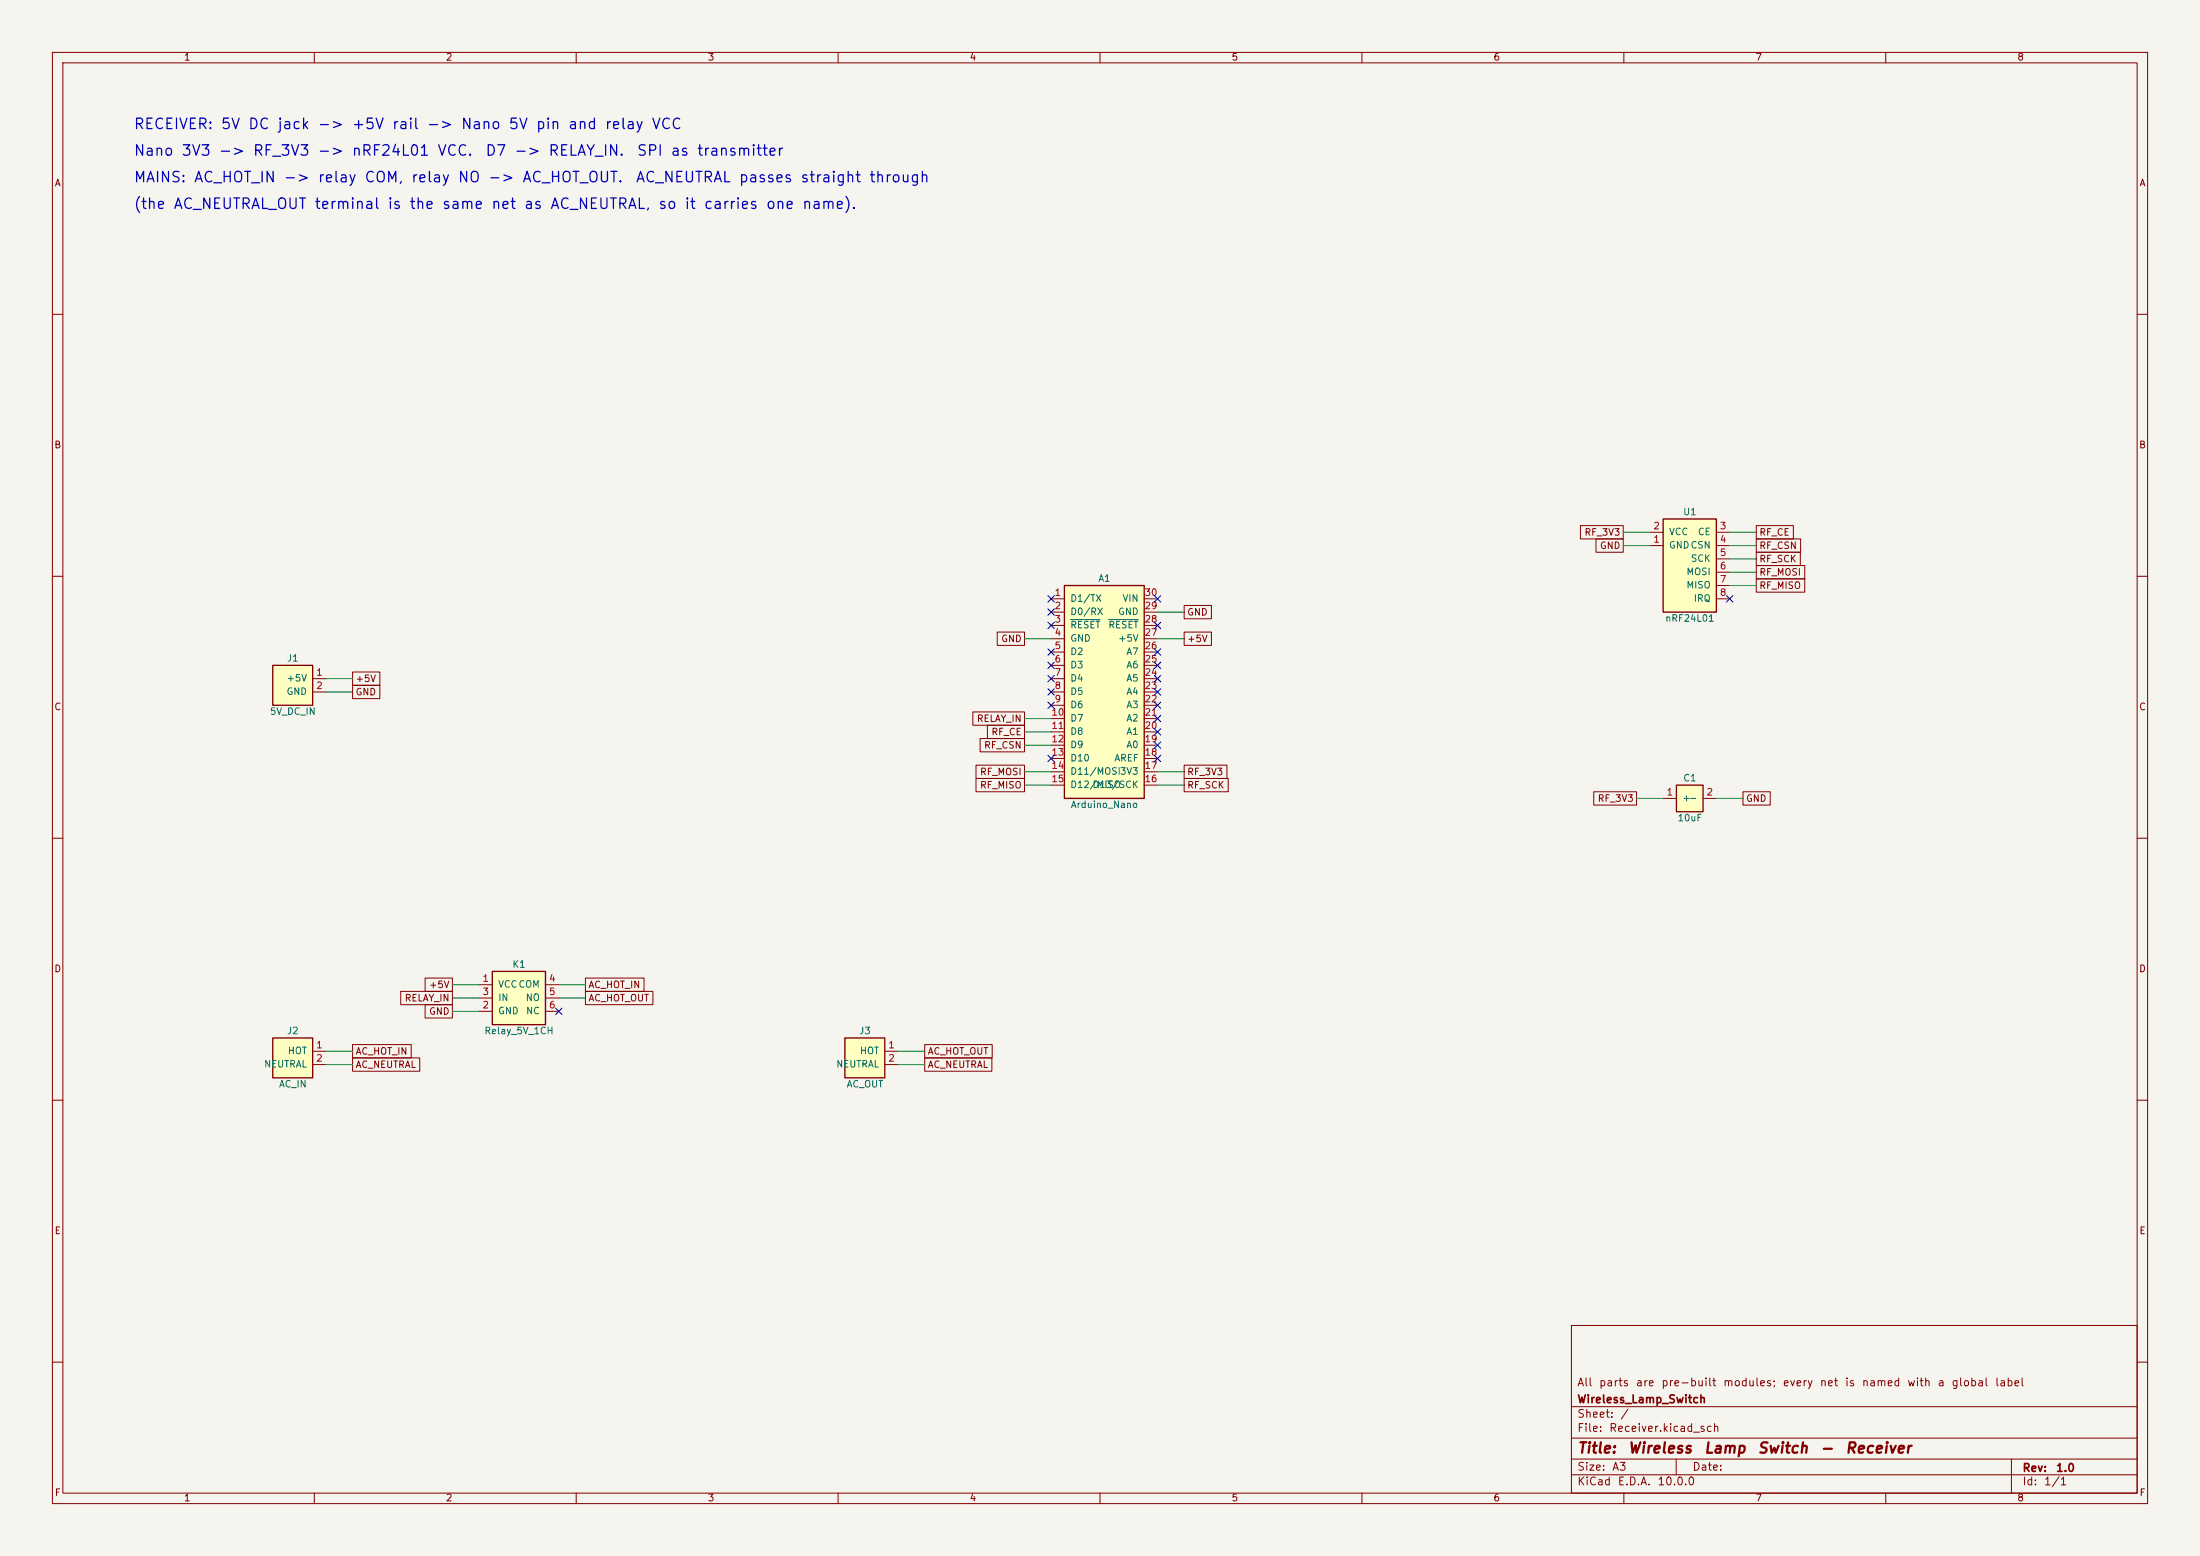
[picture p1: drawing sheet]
(kicad_sch
 (version 20260306)
 (generator "eeschema")
 (generator_version "10.0")
 (paper "A3")
 (title_block
  (title "Wireless Lamp Switch - Receiver")
  (rev "1.0")
  (company "Wireless_Lamp_Switch")
  (comment 1 "All parts are pre-built modules; every net is named with a global label"))
 (lib_symbols
  (symbol "Wireless_Lamp_Switch:AC_Terminal_2P"
   (pin_names
    (offset 1.016)) (exclude_from_sim no) (in_bom yes) (on_board yes)
   (in_pos_files yes)
   (duplicate_pin_numbers_are_jumpers no)
   (property "Reference" "J" (at 0 6.35 0) (show_name no) (do_not_autoplace no) (effects (font (size 1.27 1.27))))
   (property "Value" "AC_Terminal_2P" (at 0 -3.81 0) (show_name no) (do_not_autoplace no) (effects (font (size 1.27 1.27))))
   (property "Footprint" "TerminalBlock_MetzConnect:TerminalBlock_MetzConnect_Type175_RT02702HBLC_1x02_P7.50mm_Horizontal" (at 0 -6.35 0) (show_name no) (do_not_autoplace no) (hide yes) (effects (font (size 1.27 1.27))))
   (property "Datasheet" "" (at 0 0 0) (show_name no) (do_not_autoplace no) (hide yes) (effects (font (size 1.27 1.27))))
   (property "Description" "Mains screw terminal, 7.5mm pitch, 300V rated" (at 0 0 0) (show_name no) (do_not_autoplace no) (hide yes) (effects (font (size 1.27 1.27))))
   (symbol "AC_Terminal_2P_0_1"
    (rectangle (start -3.81 5.08) (end 3.81 -2.54) (stroke (width 0.254) (type default)) (fill (type background))))
   (symbol "AC_Terminal_2P_1_1"
    (pin passive line (at 6.35 2.54 180) (length 2.54) (name "HOT" (effects (font (size 1.27 1.27)))) (number "1" (effects (font (size 1.27 1.27)))))
    (pin passive line (at 6.35 0 180) (length 2.54) (name "NEUTRAL" (effects (font (size 1.27 1.27)))) (number "2" (effects (font (size 1.27 1.27))))))
   (embedded_fonts no))
  (symbol "Wireless_Lamp_Switch:Arduino_Nano"
   (pin_names
    (offset 1.016)) (exclude_from_sim no) (in_bom yes) (on_board yes)
   (in_pos_files yes)
   (duplicate_pin_numbers_are_jumpers no)
   (property "Reference" "A" (at 0 21.59 0) (show_name no) (do_not_autoplace no) (effects (font (size 1.27 1.27))))
   (property "Value" "Arduino_Nano" (at 0 -21.59 0) (show_name no) (do_not_autoplace no) (effects (font (size 1.27 1.27))))
   (property "Footprint" "Module:Arduino_Nano" (at 0 -24.13 0) (show_name no) (do_not_autoplace no) (hide yes) (effects (font (size 1.27 1.27))))
   (property "Datasheet" "" (at 0 0 0) (show_name no) (do_not_autoplace no) (hide yes) (effects (font (size 1.27 1.27))))
   (property "Description" "Arduino Nano v3 on 2x15 2.54mm headers" (at 0 0 0) (show_name no) (do_not_autoplace no) (hide yes) (effects (font (size 1.27 1.27))))
   (symbol "Arduino_Nano_0_1"
    (rectangle (start -7.62 20.32) (end 7.62 -20.32) (stroke (width 0.254) (type default)) (fill (type background))))
   (symbol "Arduino_Nano_1_1"
    (pin passive line (at -10.16 17.78 0) (length 2.54) (name "D1/TX" (effects (font (size 1.27 1.27)))) (number "1" (effects (font (size 1.27 1.27)))))
    (pin passive line (at -10.16 15.24 0) (length 2.54) (name "D0/RX" (effects (font (size 1.27 1.27)))) (number "2" (effects (font (size 1.27 1.27)))))
    (pin passive line (at -10.16 12.7 0) (length 2.54) (name "~{RESET}" (effects (font (size 1.27 1.27)))) (number "3" (effects (font (size 1.27 1.27)))))
    (pin passive line (at -10.16 10.16 0) (length 2.54) (name "GND" (effects (font (size 1.27 1.27)))) (number "4" (effects (font (size 1.27 1.27)))))
    (pin passive line (at -10.16 7.62 0) (length 2.54) (name "D2" (effects (font (size 1.27 1.27)))) (number "5" (effects (font (size 1.27 1.27)))))
    (pin passive line (at -10.16 5.08 0) (length 2.54) (name "D3" (effects (font (size 1.27 1.27)))) (number "6" (effects (font (size 1.27 1.27)))))
    (pin passive line (at -10.16 2.54 0) (length 2.54) (name "D4" (effects (font (size 1.27 1.27)))) (number "7" (effects (font (size 1.27 1.27)))))
    (pin passive line (at -10.16 0 0) (length 2.54) (name "D5" (effects (font (size 1.27 1.27)))) (number "8" (effects (font (size 1.27 1.27)))))
    (pin passive line (at -10.16 -2.54 0) (length 2.54) (name "D6" (effects (font (size 1.27 1.27)))) (number "9" (effects (font (size 1.27 1.27)))))
    (pin passive line (at -10.16 -5.08 0) (length 2.54) (name "D7" (effects (font (size 1.27 1.27)))) (number "10" (effects (font (size 1.27 1.27)))))
    (pin passive line (at -10.16 -7.62 0) (length 2.54) (name "D8" (effects (font (size 1.27 1.27)))) (number "11" (effects (font (size 1.27 1.27)))))
    (pin passive line (at -10.16 -10.16 0) (length 2.54) (name "D9" (effects (font (size 1.27 1.27)))) (number "12" (effects (font (size 1.27 1.27)))))
    (pin passive line (at -10.16 -12.7 0) (length 2.54) (name "D10" (effects (font (size 1.27 1.27)))) (number "13" (effects (font (size 1.27 1.27)))))
    (pin passive line (at -10.16 -15.24 0) (length 2.54) (name "D11/MOSI" (effects (font (size 1.27 1.27)))) (number "14" (effects (font (size 1.27 1.27)))))
    (pin passive line (at -10.16 -17.78 0) (length 2.54) (name "D12/MISO" (effects (font (size 1.27 1.27)))) (number "15" (effects (font (size 1.27 1.27)))))
    (pin passive line (at 10.16 -17.78 180) (length 2.54) (name "D13/SCK" (effects (font (size 1.27 1.27)))) (number "16" (effects (font (size 1.27 1.27)))))
    (pin passive line (at 10.16 -15.24 180) (length 2.54) (name "3V3" (effects (font (size 1.27 1.27)))) (number "17" (effects (font (size 1.27 1.27)))))
    (pin passive line (at 10.16 -12.7 180) (length 2.54) (name "AREF" (effects (font (size 1.27 1.27)))) (number "18" (effects (font (size 1.27 1.27)))))
    (pin passive line (at 10.16 -10.16 180) (length 2.54) (name "A0" (effects (font (size 1.27 1.27)))) (number "19" (effects (font (size 1.27 1.27)))))
    (pin passive line (at 10.16 -7.62 180) (length 2.54) (name "A1" (effects (font (size 1.27 1.27)))) (number "20" (effects (font (size 1.27 1.27)))))
    (pin passive line (at 10.16 -5.08 180) (length 2.54) (name "A2" (effects (font (size 1.27 1.27)))) (number "21" (effects (font (size 1.27 1.27)))))
    (pin passive line (at 10.16 -2.54 180) (length 2.54) (name "A3" (effects (font (size 1.27 1.27)))) (number "22" (effects (font (size 1.27 1.27)))))
    (pin passive line (at 10.16 0 180) (length 2.54) (name "A4" (effects (font (size 1.27 1.27)))) (number "23" (effects (font (size 1.27 1.27)))))
    (pin passive line (at 10.16 2.54 180) (length 2.54) (name "A5" (effects (font (size 1.27 1.27)))) (number "24" (effects (font (size 1.27 1.27)))))
    (pin passive line (at 10.16 5.08 180) (length 2.54) (name "A6" (effects (font (size 1.27 1.27)))) (number "25" (effects (font (size 1.27 1.27)))))
    (pin passive line (at 10.16 7.62 180) (length 2.54) (name "A7" (effects (font (size 1.27 1.27)))) (number "26" (effects (font (size 1.27 1.27)))))
    (pin passive line (at 10.16 10.16 180) (length 2.54) (name "+5V" (effects (font (size 1.27 1.27)))) (number "27" (effects (font (size 1.27 1.27)))))
    (pin passive line (at 10.16 12.7 180) (length 2.54) (name "~{RESET}" (effects (font (size 1.27 1.27)))) (number "28" (effects (font (size 1.27 1.27)))))
    (pin passive line (at 10.16 15.24 180) (length 2.54) (name "GND" (effects (font (size 1.27 1.27)))) (number "29" (effects (font (size 1.27 1.27)))))
    (pin passive line (at 10.16 17.78 180) (length 2.54) (name "VIN" (effects (font (size 1.27 1.27)))) (number "30" (effects (font (size 1.27 1.27))))))
   (embedded_fonts no))
  (symbol "Wireless_Lamp_Switch:C_Polarized"
   (pin_names
    (offset 1.016)) (exclude_from_sim no) (in_bom yes) (on_board yes)
   (in_pos_files yes)
   (duplicate_pin_numbers_are_jumpers no)
   (property "Reference" "C" (at 0 3.81 0) (show_name no) (do_not_autoplace no) (effects (font (size 1.27 1.27))))
   (property "Value" "C_Polarized" (at 0 -3.81 0) (show_name no) (do_not_autoplace no) (effects (font (size 1.27 1.27))))
   (property "Footprint" "Capacitor_THT:CP_Radial_D5.0mm_P2.00mm" (at 0 -6.35 0) (show_name no) (do_not_autoplace no) (hide yes) (effects (font (size 1.27 1.27))))
   (property "Datasheet" "" (at 0 0 0) (show_name no) (do_not_autoplace no) (hide yes) (effects (font (size 1.27 1.27))))
   (property "Description" "Electrolytic bulk capacitor for nRF24 supply" (at 0 0 0) (show_name no) (do_not_autoplace no) (hide yes) (effects (font (size 1.27 1.27))))
   (symbol "C_Polarized_0_1"
    (rectangle (start -2.54 2.54) (end 2.54 -2.54) (stroke (width 0.254) (type default)) (fill (type background))))
   (symbol "C_Polarized_1_1"
    (pin passive line (at -5.08 0 0) (length 2.54) (name "+" (effects (font (size 1.27 1.27)))) (number "1" (effects (font (size 1.27 1.27)))))
    (pin passive line (at 5.08 0 180) (length 2.54) (name "-" (effects (font (size 1.27 1.27)))) (number "2" (effects (font (size 1.27 1.27))))))
   (embedded_fonts no))
  (symbol "Wireless_Lamp_Switch:DC_Jack_5V"
   (pin_names
    (offset 1.016)) (exclude_from_sim no) (in_bom yes) (on_board yes)
   (in_pos_files yes)
   (duplicate_pin_numbers_are_jumpers no)
   (property "Reference" "J" (at 0 6.35 0) (show_name no) (do_not_autoplace no) (effects (font (size 1.27 1.27))))
   (property "Value" "DC_Jack_5V" (at 0 -3.81 0) (show_name no) (do_not_autoplace no) (effects (font (size 1.27 1.27))))
   (property "Footprint" "Connector_BarrelJack:BarrelJack_CUI_PJ-063AH_Horizontal" (at 0 -6.35 0) (show_name no) (do_not_autoplace no) (hide yes) (effects (font (size 1.27 1.27))))
   (property "Datasheet" "" (at 0 0 0) (show_name no) (do_not_autoplace no) (hide yes) (effects (font (size 1.27 1.27))))
   (property "Description" "5V DC barrel jack (centre positive)" (at 0 0 0) (show_name no) (do_not_autoplace no) (hide yes) (effects (font (size 1.27 1.27))))
   (symbol "DC_Jack_5V_0_1"
    (rectangle (start -3.81 5.08) (end 3.81 -2.54) (stroke (width 0.254) (type default)) (fill (type background))))
   (symbol "DC_Jack_5V_1_1"
    (pin passive line (at 6.35 2.54 180) (length 2.54) (name "+5V" (effects (font (size 1.27 1.27)))) (number "1" (effects (font (size 1.27 1.27)))))
    (pin passive line (at 6.35 0 180) (length 2.54) (name "GND" (effects (font (size 1.27 1.27)))) (number "2" (effects (font (size 1.27 1.27))))))
   (embedded_fonts no))
  (symbol "Wireless_Lamp_Switch:Relay_Module_1CH"
   (pin_names
    (offset 1.016)) (exclude_from_sim no) (in_bom yes) (on_board yes)
   (in_pos_files yes)
   (duplicate_pin_numbers_are_jumpers no)
   (property "Reference" "K" (at 0 6.35 0) (show_name no) (do_not_autoplace no) (effects (font (size 1.27 1.27))))
   (property "Value" "Relay_Module_1CH" (at 0 -6.35 0) (show_name no) (do_not_autoplace no) (effects (font (size 1.27 1.27))))
   (property "Footprint" "Wireless_Lamp_Switch:Relay_Module_1CH" (at 0 -8.89 0) (show_name no) (do_not_autoplace no) (hide yes) (effects (font (size 1.27 1.27))))
   (property "Datasheet" "" (at 0 0 0) (show_name no) (do_not_autoplace no) (hide yes) (effects (font (size 1.27 1.27))))
   (property "Description" "5V single-channel relay module (VCC/GND/IN, COM/NO/NC)" (at 0 0 0) (show_name no) (do_not_autoplace no) (hide yes) (effects (font (size 1.27 1.27))))
   (symbol "Relay_Module_1CH_0_1"
    (rectangle (start -5.08 5.08) (end 5.08 -5.08) (stroke (width 0.254) (type default)) (fill (type background))))
   (symbol "Relay_Module_1CH_1_1"
    (pin passive line (at -7.62 2.54 0) (length 2.54) (name "VCC" (effects (font (size 1.27 1.27)))) (number "1" (effects (font (size 1.27 1.27)))))
    (pin passive line (at -7.62 -2.54 0) (length 2.54) (name "GND" (effects (font (size 1.27 1.27)))) (number "2" (effects (font (size 1.27 1.27)))))
    (pin passive line (at -7.62 0 0) (length 2.54) (name "IN" (effects (font (size 1.27 1.27)))) (number "3" (effects (font (size 1.27 1.27)))))
    (pin passive line (at 7.62 2.54 180) (length 2.54) (name "COM" (effects (font (size 1.27 1.27)))) (number "4" (effects (font (size 1.27 1.27)))))
    (pin passive line (at 7.62 0 180) (length 2.54) (name "NO" (effects (font (size 1.27 1.27)))) (number "5" (effects (font (size 1.27 1.27)))))
    (pin passive line (at 7.62 -2.54 180) (length 2.54) (name "NC" (effects (font (size 1.27 1.27)))) (number "6" (effects (font (size 1.27 1.27))))))
   (embedded_fonts no))
  (symbol "Wireless_Lamp_Switch:nRF24L01_Module"
   (pin_names
    (offset 1.016)) (exclude_from_sim no) (in_bom yes) (on_board yes)
   (in_pos_files yes)
   (duplicate_pin_numbers_are_jumpers no)
   (property "Reference" "U" (at 0 11.43 0) (show_name no) (do_not_autoplace no) (effects (font (size 1.27 1.27))))
   (property "Value" "nRF24L01_Module" (at 0 -8.89 0) (show_name no) (do_not_autoplace no) (effects (font (size 1.27 1.27))))
   (property "Footprint" "Connector_PinHeader_2.54mm:PinHeader_2x04_P2.54mm_Vertical" (at 0 -11.43 0) (show_name no) (do_not_autoplace no) (hide yes) (effects (font (size 1.27 1.27))))
   (property "Datasheet" "" (at 0 0 0) (show_name no) (do_not_autoplace no) (hide yes) (effects (font (size 1.27 1.27))))
   (property "Description" "nRF24L01+ 2.4GHz module, 2x4 2.54mm header" (at 0 0 0) (show_name no) (do_not_autoplace no) (hide yes) (effects (font (size 1.27 1.27))))
   (symbol "nRF24L01_Module_0_1"
    (rectangle (start -5.08 10.16) (end 5.08 -7.62) (stroke (width 0.254) (type default)) (fill (type background))))
   (symbol "nRF24L01_Module_1_1"
    (pin passive line (at -7.62 5.08 0) (length 2.54) (name "GND" (effects (font (size 1.27 1.27)))) (number "1" (effects (font (size 1.27 1.27)))))
    (pin passive line (at -7.62 7.62 0) (length 2.54) (name "VCC" (effects (font (size 1.27 1.27)))) (number "2" (effects (font (size 1.27 1.27)))))
    (pin passive line (at 7.62 7.62 180) (length 2.54) (name "CE" (effects (font (size 1.27 1.27)))) (number "3" (effects (font (size 1.27 1.27)))))
    (pin passive line (at 7.62 5.08 180) (length 2.54) (name "CSN" (effects (font (size 1.27 1.27)))) (number "4" (effects (font (size 1.27 1.27)))))
    (pin passive line (at 7.62 2.54 180) (length 2.54) (name "SCK" (effects (font (size 1.27 1.27)))) (number "5" (effects (font (size 1.27 1.27)))))
    (pin passive line (at 7.62 0 180) (length 2.54) (name "MOSI" (effects (font (size 1.27 1.27)))) (number "6" (effects (font (size 1.27 1.27)))))
    (pin passive line (at 7.62 -2.54 180) (length 2.54) (name "MISO" (effects (font (size 1.27 1.27)))) (number "7" (effects (font (size 1.27 1.27)))))
    (pin passive line (at 7.62 -5.08 180) (length 2.54) (name "IRQ" (effects (font (size 1.27 1.27)))) (number "8" (effects (font (size 1.27 1.27))))))
   (embedded_fonts no)))
 (text "(the AC_NEUTRAL_OUT terminal is the same net as AC_NEUTRAL, so it carries one name)."
  (exclude_from_sim no)
  (at 25.4 40.64 0)
  (effects (font (size 2 2)) (justify left bottom)))
 (text "Nano 3V3 -> RF_3V3 -> nRF24L01 VCC.  D7 -> RELAY_IN.  SPI as transmitter"
  (exclude_from_sim no)
  (at 25.4 30.48 0)
  (effects (font (size 2 2)) (justify left bottom)))
 (text "RECEIVER: 5V DC jack -> +5V rail -> Nano 5V pin and relay VCC"
  (exclude_from_sim no)
  (at 25.4 25.4 0)
  (effects (font (size 2 2)) (justify left bottom)))
 (text "MAINS: AC_HOT_IN -> relay COM, relay NO -> AC_HOT_OUT.  AC_NEUTRAL passes straight through"
  (exclude_from_sim no)
  (at 25.4 35.56 0)
  (effects (font (size 2 2)) (justify left bottom)))
 (no_connect
  (at 220.98 137.16))
 (no_connect
  (at 200.66 119.38))
 (no_connect
  (at 220.98 132.08))
 (no_connect
  (at 200.66 127))
 (no_connect
  (at 200.66 116.84))
 (no_connect
  (at 220.98 144.78))
 (no_connect
  (at 220.98 142.24))
 (no_connect
  (at 220.98 124.46))
 (no_connect
  (at 200.66 124.46))
 (no_connect
  (at 200.66 132.08))
 (no_connect
  (at 330.2 114.3))
 (no_connect
  (at 220.98 114.3))
 (no_connect
  (at 220.98 127))
 (no_connect
  (at 200.66 134.62))
 (no_connect
  (at 220.98 129.54))
 (no_connect
  (at 106.68 193.04))
 (no_connect
  (at 200.66 114.3))
 (no_connect
  (at 220.98 139.7))
 (no_connect
  (at 200.66 129.54))
 (no_connect
  (at 200.66 144.78))
 (no_connect
  (at 220.98 134.62))
 (no_connect
  (at 220.98 119.38))
 (wire
  (pts (xy 220.98 121.92) (xy 226.06 121.92))
  (stroke (width 0) (type default)))
 (wire
  (pts (xy 330.2 111.76) (xy 335.28 111.76))
  (stroke (width 0) (type default)))
 (wire
  (pts (xy 220.98 147.32) (xy 226.06 147.32))
  (stroke (width 0) (type default)))
 (wire
  (pts (xy 330.2 106.68) (xy 335.28 106.68))
  (stroke (width 0) (type default)))
 (wire
  (pts (xy 330.2 101.6) (xy 335.28 101.6))
  (stroke (width 0) (type default)))
 (wire
  (pts (xy 171.45 200.66) (xy 176.53 200.66))
  (stroke (width 0) (type default)))
 (wire
  (pts (xy 106.68 190.5) (xy 111.76 190.5))
  (stroke (width 0) (type default)))
 (wire
  (pts (xy 314.96 104.14) (xy 309.88 104.14))
  (stroke (width 0) (type default)))
 (wire
  (pts (xy 200.66 139.7) (xy 195.58 139.7))
  (stroke (width 0) (type default)))
 (wire
  (pts (xy 330.2 104.14) (xy 335.28 104.14))
  (stroke (width 0) (type default)))
 (wire
  (pts (xy 62.23 129.54) (xy 67.31 129.54))
  (stroke (width 0) (type default)))
 (wire
  (pts (xy 62.23 203.2) (xy 67.31 203.2))
  (stroke (width 0) (type default)))
 (wire
  (pts (xy 91.44 193.04) (xy 86.36 193.04))
  (stroke (width 0) (type default)))
 (wire
  (pts (xy 200.66 121.92) (xy 195.58 121.92))
  (stroke (width 0) (type default)))
 (wire
  (pts (xy 62.23 132.08) (xy 67.31 132.08))
  (stroke (width 0) (type default)))
 (wire
  (pts (xy 91.44 187.96) (xy 86.36 187.96))
  (stroke (width 0) (type default)))
 (wire
  (pts (xy 220.98 149.86) (xy 226.06 149.86))
  (stroke (width 0) (type default)))
 (wire
  (pts (xy 317.5 152.4) (xy 312.42 152.4))
  (stroke (width 0) (type default)))
 (wire
  (pts (xy 314.96 101.6) (xy 309.88 101.6))
  (stroke (width 0) (type default)))
 (wire
  (pts (xy 91.44 190.5) (xy 86.36 190.5))
  (stroke (width 0) (type default)))
 (wire
  (pts (xy 106.68 187.96) (xy 111.76 187.96))
  (stroke (width 0) (type default)))
 (wire
  (pts (xy 200.66 149.86) (xy 195.58 149.86))
  (stroke (width 0) (type default)))
 (wire
  (pts (xy 171.45 203.2) (xy 176.53 203.2))
  (stroke (width 0) (type default)))
 (wire
  (pts (xy 62.23 200.66) (xy 67.31 200.66))
  (stroke (width 0) (type default)))
 (wire
  (pts (xy 200.66 137.16) (xy 195.58 137.16))
  (stroke (width 0) (type default)))
 (wire
  (pts (xy 200.66 142.24) (xy 195.58 142.24))
  (stroke (width 0) (type default)))
 (wire
  (pts (xy 327.66 152.4) (xy 332.74 152.4))
  (stroke (width 0) (type default)))
 (wire
  (pts (xy 200.66 147.32) (xy 195.58 147.32))
  (stroke (width 0) (type default)))
 (wire
  (pts (xy 330.2 109.22) (xy 335.28 109.22))
  (stroke (width 0) (type default)))
 (wire
  (pts (xy 220.98 116.84) (xy 226.06 116.84))
  (stroke (width 0) (type default)))
 (global_label "RF_3V3"
  (shape passive)
  (at 312.42 152.4 180)
  (fields_autoplaced yes)
  (effects (font (size 1.27 1.27)) (justify right))
  (property "Intersheetrefs" "${INTERSHEET_REFS}" (at 312.42 152.4 0) (hide yes) (show_name no) (do_not_autoplace no) (effects (font (size 1.27 1.27)))))
 (global_label "+5V"
  (shape passive)
  (at 226.06 121.92 0)
  (fields_autoplaced yes)
  (effects (font (size 1.27 1.27)) (justify left))
  (property "Intersheetrefs" "${INTERSHEET_REFS}" (at 226.06 121.92 0) (hide yes) (show_name no) (do_not_autoplace no) (effects (font (size 1.27 1.27)))))
 (global_label "AC_HOT_OUT"
  (shape passive)
  (at 111.76 190.5 0)
  (fields_autoplaced yes)
  (effects (font (size 1.27 1.27)) (justify left))
  (property "Intersheetrefs" "${INTERSHEET_REFS}" (at 111.76 190.5 0) (hide yes) (show_name no) (do_not_autoplace no) (effects (font (size 1.27 1.27)))))
 (global_label "RF_MISO"
  (shape passive)
  (at 335.28 111.76 0)
  (fields_autoplaced yes)
  (effects (font (size 1.27 1.27)) (justify left))
  (property "Intersheetrefs" "${INTERSHEET_REFS}" (at 335.28 111.76 0) (hide yes) (show_name no) (do_not_autoplace no) (effects (font (size 1.27 1.27)))))
 (global_label "RF_CSN"
  (shape passive)
  (at 195.58 142.24 180)
  (fields_autoplaced yes)
  (effects (font (size 1.27 1.27)) (justify right))
  (property "Intersheetrefs" "${INTERSHEET_REFS}" (at 195.58 142.24 0) (hide yes) (show_name no) (do_not_autoplace no) (effects (font (size 1.27 1.27)))))
 (global_label "RF_SCK"
  (shape passive)
  (at 335.28 106.68 0)
  (fields_autoplaced yes)
  (effects (font (size 1.27 1.27)) (justify left))
  (property "Intersheetrefs" "${INTERSHEET_REFS}" (at 335.28 106.68 0) (hide yes) (show_name no) (do_not_autoplace no) (effects (font (size 1.27 1.27)))))
 (global_label "RF_CE"
  (shape passive)
  (at 195.58 139.7 180)
  (fields_autoplaced yes)
  (effects (font (size 1.27 1.27)) (justify right))
  (property "Intersheetrefs" "${INTERSHEET_REFS}" (at 195.58 139.7 0) (hide yes) (show_name no) (do_not_autoplace no) (effects (font (size 1.27 1.27)))))
 (global_label "GND"
  (shape passive)
  (at 309.88 104.14 180)
  (fields_autoplaced yes)
  (effects (font (size 1.27 1.27)) (justify right))
  (property "Intersheetrefs" "${INTERSHEET_REFS}" (at 309.88 104.14 0) (hide yes) (show_name no) (do_not_autoplace no) (effects (font (size 1.27 1.27)))))
 (global_label "RF_SCK"
  (shape passive)
  (at 226.06 149.86 0)
  (fields_autoplaced yes)
  (effects (font (size 1.27 1.27)) (justify left))
  (property "Intersheetrefs" "${INTERSHEET_REFS}" (at 226.06 149.86 0) (hide yes) (show_name no) (do_not_autoplace no) (effects (font (size 1.27 1.27)))))
 (global_label "GND"
  (shape passive)
  (at 195.58 121.92 180)
  (fields_autoplaced yes)
  (effects (font (size 1.27 1.27)) (justify right))
  (property "Intersheetrefs" "${INTERSHEET_REFS}" (at 195.58 121.92 0) (hide yes) (show_name no) (do_not_autoplace no) (effects (font (size 1.27 1.27)))))
 (global_label "GND"
  (shape passive)
  (at 86.36 193.04 180)
  (fields_autoplaced yes)
  (effects (font (size 1.27 1.27)) (justify right))
  (property "Intersheetrefs" "${INTERSHEET_REFS}" (at 86.36 193.04 0) (hide yes) (show_name no) (do_not_autoplace no) (effects (font (size 1.27 1.27)))))
 (global_label "RF_3V3"
  (shape passive)
  (at 226.06 147.32 0)
  (fields_autoplaced yes)
  (effects (font (size 1.27 1.27)) (justify left))
  (property "Intersheetrefs" "${INTERSHEET_REFS}" (at 226.06 147.32 0) (hide yes) (show_name no) (do_not_autoplace no) (effects (font (size 1.27 1.27)))))
 (global_label "RF_3V3"
  (shape passive)
  (at 309.88 101.6 180)
  (fields_autoplaced yes)
  (effects (font (size 1.27 1.27)) (justify right))
  (property "Intersheetrefs" "${INTERSHEET_REFS}" (at 309.88 101.6 0) (hide yes) (show_name no) (do_not_autoplace no) (effects (font (size 1.27 1.27)))))
 (global_label "RF_MOSI"
  (shape passive)
  (at 195.58 147.32 180)
  (fields_autoplaced yes)
  (effects (font (size 1.27 1.27)) (justify right))
  (property "Intersheetrefs" "${INTERSHEET_REFS}" (at 195.58 147.32 0) (hide yes) (show_name no) (do_not_autoplace no) (effects (font (size 1.27 1.27)))))
 (global_label "+5V"
  (shape passive)
  (at 86.36 187.96 180)
  (fields_autoplaced yes)
  (effects (font (size 1.27 1.27)) (justify right))
  (property "Intersheetrefs" "${INTERSHEET_REFS}" (at 86.36 187.96 0) (hide yes) (show_name no) (do_not_autoplace no) (effects (font (size 1.27 1.27)))))
 (global_label "AC_HOT_OUT"
  (shape passive)
  (at 176.53 200.66 0)
  (fields_autoplaced yes)
  (effects (font (size 1.27 1.27)) (justify left))
  (property "Intersheetrefs" "${INTERSHEET_REFS}" (at 176.53 200.66 0) (hide yes) (show_name no) (do_not_autoplace no) (effects (font (size 1.27 1.27)))))
 (global_label "GND"
  (shape passive)
  (at 67.31 132.08 0)
  (fields_autoplaced yes)
  (effects (font (size 1.27 1.27)) (justify left))
  (property "Intersheetrefs" "${INTERSHEET_REFS}" (at 67.31 132.08 0) (hide yes) (show_name no) (do_not_autoplace no) (effects (font (size 1.27 1.27)))))
 (global_label "RELAY_IN"
  (shape passive)
  (at 195.58 137.16 180)
  (fields_autoplaced yes)
  (effects (font (size 1.27 1.27)) (justify right))
  (property "Intersheetrefs" "${INTERSHEET_REFS}" (at 195.58 137.16 0) (hide yes) (show_name no) (do_not_autoplace no) (effects (font (size 1.27 1.27)))))
 (global_label "AC_NEUTRAL"
  (shape passive)
  (at 67.31 203.2 0)
  (fields_autoplaced yes)
  (effects (font (size 1.27 1.27)) (justify left))
  (property "Intersheetrefs" "${INTERSHEET_REFS}" (at 67.31 203.2 0) (hide yes) (show_name no) (do_not_autoplace no) (effects (font (size 1.27 1.27)))))
 (global_label "+5V"
  (shape passive)
  (at 67.31 129.54 0)
  (fields_autoplaced yes)
  (effects (font (size 1.27 1.27)) (justify left))
  (property "Intersheetrefs" "${INTERSHEET_REFS}" (at 67.31 129.54 0) (hide yes) (show_name no) (do_not_autoplace no) (effects (font (size 1.27 1.27)))))
 (global_label "GND"
  (shape passive)
  (at 332.74 152.4 0)
  (fields_autoplaced yes)
  (effects (font (size 1.27 1.27)) (justify left))
  (property "Intersheetrefs" "${INTERSHEET_REFS}" (at 332.74 152.4 0) (hide yes) (show_name no) (do_not_autoplace no) (effects (font (size 1.27 1.27)))))
 (global_label "AC_HOT_IN"
  (shape passive)
  (at 111.76 187.96 0)
  (fields_autoplaced yes)
  (effects (font (size 1.27 1.27)) (justify left))
  (property "Intersheetrefs" "${INTERSHEET_REFS}" (at 111.76 187.96 0) (hide yes) (show_name no) (do_not_autoplace no) (effects (font (size 1.27 1.27)))))
 (global_label "RF_CSN"
  (shape passive)
  (at 335.28 104.14 0)
  (fields_autoplaced yes)
  (effects (font (size 1.27 1.27)) (justify left))
  (property "Intersheetrefs" "${INTERSHEET_REFS}" (at 335.28 104.14 0) (hide yes) (show_name no) (do_not_autoplace no) (effects (font (size 1.27 1.27)))))
 (global_label "AC_HOT_IN"
  (shape passive)
  (at 67.31 200.66 0)
  (fields_autoplaced yes)
  (effects (font (size 1.27 1.27)) (justify left))
  (property "Intersheetrefs" "${INTERSHEET_REFS}" (at 67.31 200.66 0) (hide yes) (show_name no) (do_not_autoplace no) (effects (font (size 1.27 1.27)))))
 (global_label "RELAY_IN"
  (shape passive)
  (at 86.36 190.5 180)
  (fields_autoplaced yes)
  (effects (font (size 1.27 1.27)) (justify right))
  (property "Intersheetrefs" "${INTERSHEET_REFS}" (at 86.36 190.5 0) (hide yes) (show_name no) (do_not_autoplace no) (effects (font (size 1.27 1.27)))))
 (global_label "RF_CE"
  (shape passive)
  (at 335.28 101.6 0)
  (fields_autoplaced yes)
  (effects (font (size 1.27 1.27)) (justify left))
  (property "Intersheetrefs" "${INTERSHEET_REFS}" (at 335.28 101.6 0) (hide yes) (show_name no) (do_not_autoplace no) (effects (font (size 1.27 1.27)))))
 (global_label "AC_NEUTRAL"
  (shape passive)
  (at 176.53 203.2 0)
  (fields_autoplaced yes)
  (effects (font (size 1.27 1.27)) (justify left))
  (property "Intersheetrefs" "${INTERSHEET_REFS}" (at 176.53 203.2 0) (hide yes) (show_name no) (do_not_autoplace no) (effects (font (size 1.27 1.27)))))
 (global_label "RF_MOSI"
  (shape passive)
  (at 335.28 109.22 0)
  (fields_autoplaced yes)
  (effects (font (size 1.27 1.27)) (justify left))
  (property "Intersheetrefs" "${INTERSHEET_REFS}" (at 335.28 109.22 0) (hide yes) (show_name no) (do_not_autoplace no) (effects (font (size 1.27 1.27)))))
 (global_label "GND"
  (shape passive)
  (at 226.06 116.84 0)
  (fields_autoplaced yes)
  (effects (font (size 1.27 1.27)) (justify left))
  (property "Intersheetrefs" "${INTERSHEET_REFS}" (at 226.06 116.84 0) (hide yes) (show_name no) (do_not_autoplace no) (effects (font (size 1.27 1.27)))))
 (global_label "RF_MISO"
  (shape passive)
  (at 195.58 149.86 180)
  (fields_autoplaced yes)
  (effects (font (size 1.27 1.27)) (justify right))
  (property "Intersheetrefs" "${INTERSHEET_REFS}" (at 195.58 149.86 0) (hide yes) (show_name no) (do_not_autoplace no) (effects (font (size 1.27 1.27)))))
 (symbol
  (lib_id "Wireless_Lamp_Switch:Arduino_Nano")
  (at 210.82 132.08 0)
  (unit 1)
  (body_style 1)
  (exclude_from_sim no)
  (in_bom yes)
  (on_board yes)
  (in_pos_files yes)
  (dnp no)
  (property "Reference" "A1" (at 210.82 110.49 0) (show_name no) (do_not_autoplace no) (effects (font (size 1.27 1.27))))
  (property "Value" "Arduino_Nano" (at 210.82 153.67 0) (show_name no) (do_not_autoplace no) (effects (font (size 1.27 1.27))))
  (property "Footprint" "Module:Arduino_Nano" (at 210.82 132.08 0) (hide yes) (show_name no) (do_not_autoplace no) (effects (font (size 1.27 1.27))))
  (property "Datasheet" "" (at 210.82 132.08 0) (hide yes) (show_name no) (do_not_autoplace no) (effects (font (size 1.27 1.27))))
  (property "Description" "Arduino Nano v3 on 2x15 2.54mm headers" (at 210.82 132.08 0) (hide yes) (show_name no) (do_not_autoplace no) (effects (font (size 1.27 1.27))))
  (pin "1")
  (pin "2")
  (pin "3")
  (pin "4")
  (pin "5")
  (pin "6")
  (pin "7")
  (pin "8")
  (pin "9")
  (pin "10")
  (pin "11")
  (pin "12")
  (pin "13")
  (pin "14")
  (pin "15")
  (pin "30")
  (pin "29")
  (pin "28")
  (pin "27")
  (pin "26")
  (pin "25")
  (pin "24")
  (pin "23")
  (pin "22")
  (pin "21")
  (pin "20")
  (pin "19")
  (pin "18")
  (pin "17")
  (pin "16"))
 (symbol
  (lib_id "Wireless_Lamp_Switch:Relay_Module_1CH")
  (at 99.06 190.5 0)
  (unit 1)
  (body_style 1)
  (exclude_from_sim no)
  (in_bom yes)
  (on_board yes)
  (in_pos_files yes)
  (dnp no)
  (property "Reference" "K1" (at 99.06 184.15 0) (show_name no) (do_not_autoplace no) (effects (font (size 1.27 1.27))))
  (property "Value" "Relay_5V_1CH" (at 99.06 196.85 0) (show_name no) (do_not_autoplace no) (effects (font (size 1.27 1.27))))
  (property "Footprint" "Wireless_Lamp_Switch:Relay_Module_1CH" (at 99.06 190.5 0) (hide yes) (show_name no) (do_not_autoplace no) (effects (font (size 1.27 1.27))))
  (property "Datasheet" "" (at 99.06 190.5 0) (hide yes) (show_name no) (do_not_autoplace no) (effects (font (size 1.27 1.27))))
  (property "Description" "5V single-channel relay module (VCC/GND/IN, COM/NO/NC)" (at 99.06 190.5 0) (hide yes) (show_name no) (do_not_autoplace no) (effects (font (size 1.27 1.27))))
  (pin "1")
  (pin "3")
  (pin "2")
  (pin "4")
  (pin "5")
  (pin "6"))
 (symbol
  (lib_id "Wireless_Lamp_Switch:nRF24L01_Module")
  (at 322.58 109.22 0)
  (unit 1)
  (body_style 1)
  (exclude_from_sim no)
  (in_bom yes)
  (on_board yes)
  (in_pos_files yes)
  (dnp no)
  (property "Reference" "U1" (at 322.58 97.79 0) (show_name no) (do_not_autoplace no) (effects (font (size 1.27 1.27))))
  (property "Value" "nRF24L01" (at 322.58 118.11 0) (show_name no) (do_not_autoplace no) (effects (font (size 1.27 1.27))))
  (property "Footprint" "Connector_PinHeader_2.54mm:PinHeader_2x04_P2.54mm_Vertical" (at 322.58 109.22 0) (hide yes) (show_name no) (do_not_autoplace no) (effects (font (size 1.27 1.27))))
  (property "Datasheet" "" (at 322.58 109.22 0) (hide yes) (show_name no) (do_not_autoplace no) (effects (font (size 1.27 1.27))))
  (property "Description" "nRF24L01+ 2.4GHz module, 2x4 2.54mm header" (at 322.58 109.22 0) (hide yes) (show_name no) (do_not_autoplace no) (effects (font (size 1.27 1.27))))
  (pin "2")
  (pin "1")
  (pin "3")
  (pin "4")
  (pin "5")
  (pin "6")
  (pin "7")
  (pin "8"))
 (symbol
  (lib_id "Wireless_Lamp_Switch:AC_Terminal_2P")
  (at 165.1 203.2 0)
  (unit 1)
  (body_style 1)
  (exclude_from_sim no)
  (in_bom yes)
  (on_board yes)
  (in_pos_files yes)
  (dnp no)
  (property "Reference" "J3" (at 165.1 196.85 0) (show_name no) (do_not_autoplace no) (effects (font (size 1.27 1.27))))
  (property "Value" "AC_OUT" (at 165.1 207.01 0) (show_name no) (do_not_autoplace no) (effects (font (size 1.27 1.27))))
  (property "Footprint" "TerminalBlock_MetzConnect:TerminalBlock_MetzConnect_Type175_RT02702HBLC_1x02_P7.50mm_Horizontal" (at 165.1 203.2 0) (hide yes) (show_name no) (do_not_autoplace no) (effects (font (size 1.27 1.27))))
  (property "Datasheet" "" (at 165.1 203.2 0) (hide yes) (show_name no) (do_not_autoplace no) (effects (font (size 1.27 1.27))))
  (property "Description" "Mains screw terminal, 7.5mm pitch, 300V rated" (at 165.1 203.2 0) (hide yes) (show_name no) (do_not_autoplace no) (effects (font (size 1.27 1.27))))
  (pin "1")
  (pin "2"))
 (symbol
  (lib_id "Wireless_Lamp_Switch:AC_Terminal_2P")
  (at 55.88 203.2 0)
  (unit 1)
  (body_style 1)
  (exclude_from_sim no)
  (in_bom yes)
  (on_board yes)
  (in_pos_files yes)
  (dnp no)
  (property "Reference" "J2" (at 55.88 196.85 0) (show_name no) (do_not_autoplace no) (effects (font (size 1.27 1.27))))
  (property "Value" "AC_IN" (at 55.88 207.01 0) (show_name no) (do_not_autoplace no) (effects (font (size 1.27 1.27))))
  (property "Footprint" "TerminalBlock_MetzConnect:TerminalBlock_MetzConnect_Type175_RT02702HBLC_1x02_P7.50mm_Horizontal" (at 55.88 203.2 0) (hide yes) (show_name no) (do_not_autoplace no) (effects (font (size 1.27 1.27))))
  (property "Datasheet" "" (at 55.88 203.2 0) (hide yes) (show_name no) (do_not_autoplace no) (effects (font (size 1.27 1.27))))
  (property "Description" "Mains screw terminal, 7.5mm pitch, 300V rated" (at 55.88 203.2 0) (hide yes) (show_name no) (do_not_autoplace no) (effects (font (size 1.27 1.27))))
  (pin "1")
  (pin "2"))
 (symbol
  (lib_id "Wireless_Lamp_Switch:C_Polarized")
  (at 322.58 152.4 0)
  (unit 1)
  (body_style 1)
  (exclude_from_sim no)
  (in_bom yes)
  (on_board yes)
  (in_pos_files yes)
  (dnp no)
  (property "Reference" "C1" (at 322.58 148.59 0) (show_name no) (do_not_autoplace no) (effects (font (size 1.27 1.27))))
  (property "Value" "10uF" (at 322.58 156.21 0) (show_name no) (do_not_autoplace no) (effects (font (size 1.27 1.27))))
  (property "Footprint" "Capacitor_THT:CP_Radial_D5.0mm_P2.00mm" (at 322.58 152.4 0) (hide yes) (show_name no) (do_not_autoplace no) (effects (font (size 1.27 1.27))))
  (property "Datasheet" "" (at 322.58 152.4 0) (hide yes) (show_name no) (do_not_autoplace no) (effects (font (size 1.27 1.27))))
  (property "Description" "Electrolytic bulk capacitor for nRF24 supply" (at 322.58 152.4 0) (hide yes) (show_name no) (do_not_autoplace no) (effects (font (size 1.27 1.27))))
  (pin "1")
  (pin "2"))
 (symbol
  (lib_id "Wireless_Lamp_Switch:DC_Jack_5V")
  (at 55.88 132.08 0)
  (unit 1)
  (body_style 1)
  (exclude_from_sim no)
  (in_bom yes)
  (on_board yes)
  (in_pos_files yes)
  (dnp no)
  (property "Reference" "J1" (at 55.88 125.73 0) (show_name no) (do_not_autoplace no) (effects (font (size 1.27 1.27))))
  (property "Value" "5V_DC_IN" (at 55.88 135.89 0) (show_name no) (do_not_autoplace no) (effects (font (size 1.27 1.27))))
  (property "Footprint" "Connector_BarrelJack:BarrelJack_CUI_PJ-063AH_Horizontal" (at 55.88 132.08 0) (hide yes) (show_name no) (do_not_autoplace no) (effects (font (size 1.27 1.27))))
  (property "Datasheet" "" (at 55.88 132.08 0) (hide yes) (show_name no) (do_not_autoplace no) (effects (font (size 1.27 1.27))))
  (property "Description" "5V DC barrel jack (centre positive)" (at 55.88 132.08 0) (hide yes) (show_name no) (do_not_autoplace no) (effects (font (size 1.27 1.27))))
  (pin "1")
  (pin "2"))
 (sheet_instances
  (path ""
   (page "1")))
 (embedded_fonts no))
